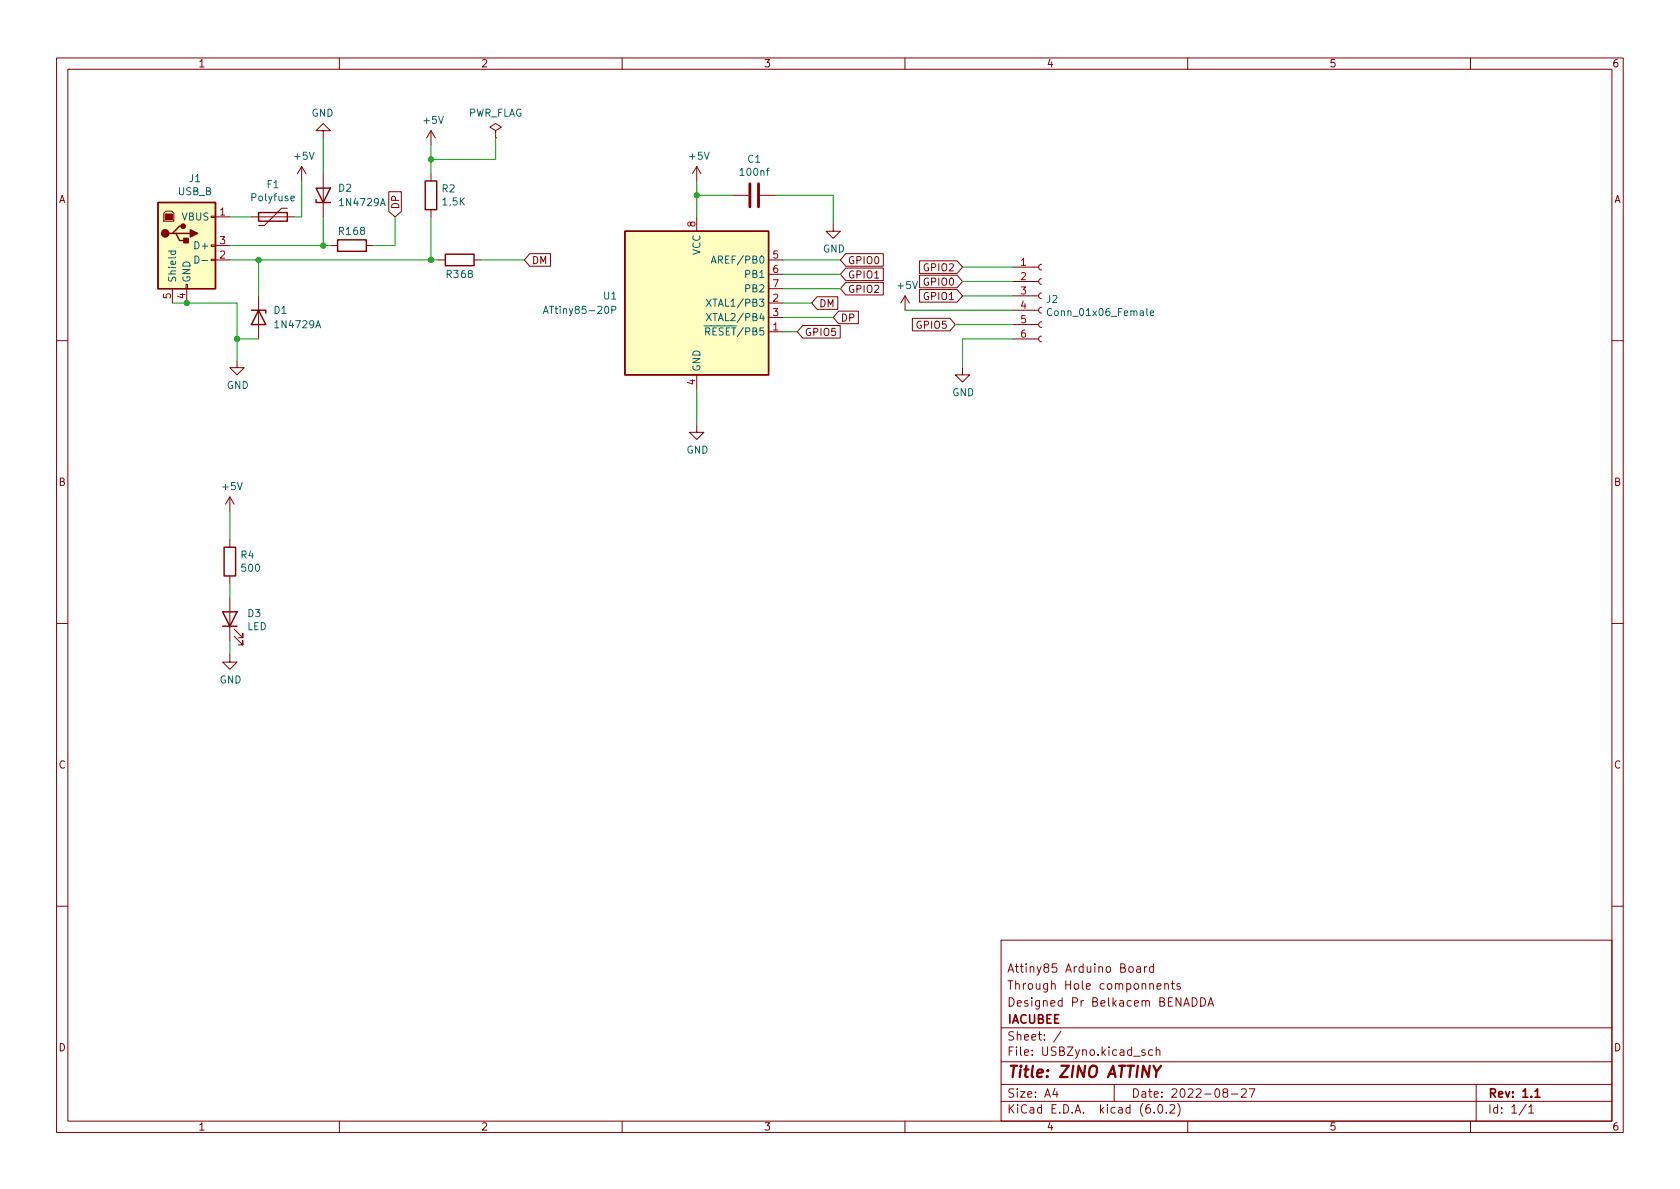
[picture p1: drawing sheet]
<svg xmlns="http://www.w3.org/2000/svg" width="297mm" height="210mm" viewBox="0 0 297 210" stroke-linecap="round" stroke-linejoin="round" font-family="sans-serif">
<g fill="none" stroke="#840000" stroke-width=".18">
<path d="M10 10.2h277v190.1h-277zM12 12.2h273v186.1h-273zM60 10.2v2M110 10.2v2M160 10.2v2M210 10.2v2M260 10.2v2M29.3 37.3h1.1l.3 .4v1.4h-1.7v-1.4zM37.3 38.2h.8v.3h-.8zM38.1 38.3h2.5M44.4 38.3h7.7M50.8 36.8h-1l-3.1 3.1h-1"/>
<path d="M53.3 29.5l-.7 1.2M53.3 29.5v2.5M53.3 29.5l.8 1.2M57.1 23.1h1.3l-1.3-1.3-1.2 1.3h1.2v1.3M57.1 30.7v7.6M68.7 33.9h2.3v3.5l-1.2 .9-1.1-.9zM76.2 23.1v2.5M76.2 30.7v1.3M76.2 37.1v1.2M76.2 23.1l-.8 1.3M76.2 23.1l.8 1.3M87.6 23.1l1-.6-1-.7-1 .7 1 .6v1.3"/>
<path d="M87.6 24.4h.1M123.2 29.5l-.8 1.2M123.2 29.5v2.5M123.2 38.3v2.6M123.2 29.5l.8 1.2M129.5 34.5h2.8M134.4 34.5h2.8M147.3 39.6v1.3h1.3l-1.3 1.3-1.3-1.3h1.3M30.5 51v2.6M32.9 50.3h.2v.7h-.2zM33 51v2.6M37.3 45.8h.8v.3h-.8z"/>
<path d="M37.3 43.3h.8v.3h-.8zM38.1 46h2.5M38.1 43.4h2.5M45.7 52.3v7.6M58.4 43.4h1.3M64.8 43.4h1.2M77.5 46h1.2M83.8 46h1.3M93.7 44.9h3.6v2.2h-3.6l-1-1.1zM135.9 46h2.5M135.9 58.7h2.5M135.9 53.6h2.5"/>
<path d="M135.9 56.1h2.5M135.9 48.5h2.5M135.9 51h2.5M141.9 57.6h6.7v2.2h-6.7l-.9-1.1zM144.5 52.5h3.6v2.2h-3.6l-1-1.1zM148.3 55h3.5v2.2h-3.5l-1-1.1zM149.5 49.9h6.7v2.3h-6.7l-.9-1.2zM149.5 47.4h6.7v2.2h-6.7l-.9-1.1zM149.5 44.9h6.7v2.2h-6.7l-.9-1.1zM160 52.3v2.6M160 52.3l-.7 1.3M160 52.3l.8 1.3"/>
<path d="M161.3 56.3h6.7l.9 1.1-.9 1.1h-6.7zM162.6 48.7h6.6l1 1.1-1 1.1h-6.6zM162.6 46.1h6.6l1 1.1-1 1.1h-6.6zM162.6 51.2h6.6l1 1.1-1 1.1h-6.6zM179.1 59.9h4.5M179.1 57.4h4.5M179.1 54.9h4.5M179.1 52.3h4.5M179.1 49.8h4.5M179.1 47.2h4.5M184.1 59.4l-.3 .2-.2 .3 .2 .4 .3 .1M184.1 56.9l-.3 .1-.2 .4 .2 .4 .3 .1"/>
<path d="M184.1 54.4l-.3 .1-.2 .4 .2 .3 .3 .2M184.1 51.8l-.3 .2-.2 .3 .2 .4 .3 .1M184.1 49.3l-.3 .1-.2 .4 .2 .3 .3 .2M184.1 46.7l-.3 .2-.2 .3 .2 .4 .3 .1M10 60.2h2M41.9 63.7v1.3h1.3l-1.3 1.3-1.3-1.3h1.3M123.2 75.2v1.2h1.3l-1.3 1.3-1.3-1.3h1.3M123.2 66.3v2.5M170.2 65v1.3h1.2l-1.2 1.3-1.3-1.3h1.3M285 60.2h2M40.6 87.9l-.7 1.2M40.6 87.9v2.5"/>
<path d="M40.6 95.5v1.3M40.6 87.9l.8 1.2M10 110.2h2M40.6 115.8v1.3h1.3l-1.3 1.3-1.2-1.3h1.2M40.6 101.8v1.3M40.6 105.7v7.6M41.4 112.5l1.5 1.5v-.7v.7h-.7M41.4 111.2l1.5 1.6v-.8v.8h-.7M285 110.2h2M10 160.2h2M177 166.3h108v32h-108zM199.7 171l.4-.1 .3 .3v.4l-.3 .3h-.4l-.1-.3v-.4z"/>
<path d="M201 171h.6v.9M201.6 171.3l-.5 .1a.29 .29 0 0 0-.2 .2 .29 .29 0 0 0 .2 .3h.5M202.4 170.9v1M202.8 170.9l-.3 .1-.1 .2M203.9 171l-.4-.1-.3 .3v.4l.2 .3h.5M203.9 170.4v1.5M204.6 174.4l.7-.1-.1-.3-.4-.1-.2 .2v.8h.6M205.9 174.1l.2-.2 .4 .1 .1 .9M205.9 173.9v1M207.1 173.9h.5M207.3 173.4v1.3l.3 .2M208.6 174l-.3-.1-.2 .2v.3l.5 .1v.4h-.5"/>
<path d="M210.8 176.4a.76 .76 0 0 1 .9 .8 .76 .76 0 0 1-.9 .7zM212.3 176.4a.76 .76 0 0 1 .9 .8 .76 .76 0 0 1-.9 .7zM213.6 177.9l.5-1.5 .5 1.5M213.7 177.5h.7M285 160.2h2M60 198.3v2M110 198.3v2M160 198.3v2M177 194.8h108M177 191.8h108M177 187.8h108M177 181.8h108"/>
<path d="M186.5 192.5l-.4 1h1M186.9 193v1M187.6 182.4l-1.3 1.9M197 191.8v3M202.4 185.7l-.3-.1-.2 .2v.3l.5 .1v.4h-.5M203.8 185.7l-.4-.1-.3 .3v.4l.1 .3h.6M204.1 196.7v.1M204.4 185.8l.2-.2 .4 .1 .1 .9M204.4 185.1v1.5M204.9 195.4l.2-.1a.81 .81 0 0 1 .6 .7 .81 .81 0 0 1-.3 .8h-.2a.81 .81 0 0 1-.6-.6 .81 .81 0 0 1 .3-.8zM206.2 196.7v.1M206.9 195.5l.5-.2 .2 .2 .1 .3-.9 1h.9"/>
<path d="M208.2 195.1a1.72 1.72 0 0 1 0 2.3M210 198.3v2M216.5 193.2l-.3-.3 .1-.2 .2-.2 .4 .1 .2 .2-.1 .2-.6 .2-.2 .3 .1 .4 .2 .1h.4l.2-.3-.1-.4-.2-.1M217.7 193.5h1.2M219.5 192.7l.6-.2 .2 .2 .1 .3-1 1h1M220.9 192.5h1l-.7 1.5M260 198.3v2M261 191.8v6.5M269.9 195.3l-1.3 1.9M270.3 195.8l.4-.5v1.5M270.3 196.8h.9"/>
</g>
<path d="M271.4 193l.4-.5v1.5M271.4 194h.9" fill="none" stroke="#840000" stroke-width=".3"/>
<path d="M204 188.5l.5 1 .8-1M204.5 189.5l-.1 1" fill="none" stroke="#840000" stroke-width=".4"/>
<g fill="none" stroke="#006464" stroke-width=".18">
<path d="M51.4 35.1l.6-.1v-.3h-.4l-.2 .2 .1 .6h.5M29.8 44.4h1.3M30.3 44.4l-.1 .4 .2 .2 .6-.1v-.5M34.5 45.3a.64 .64 0 0 1 .7 .6 .64 .64 0 0 1-.7 .6zM35.7 46.1h1M96.1 55.4l.4-1.2 .4 1.2M96.2 55.1h.6M108.2 54.8h.6l.1-.2-.1-.3-.6-.1v1.2M124.9 52.9l.9 1.3M124.9 55.4l.9 1.3M125.8 46.5l.4-1.2 .4 1.2M125.8 52.9l-.9 1.3"/>
<path d="M125.8 55.4l-.9 1.3M125.9 46.2h.6M186 54.7a.6 .6 0 0 0-.9 .4 .6 .6 0 0 0 .6 .7l.3-.1M203.4 55.4l.6-.1-.1-.3h-.3l-.2 .1v.7h.5"/>
</g>
<g fill="none" stroke="#840000" stroke-width=".25">
<path d="M27.9 35.8h10.2v15.2h-10.2zM32.4 40h-.7l-1.2 1.3h-.7M45.7 37.6h5.1v1.5h-5.1zM55.9 35.3v.5h2.5M55.9 33.3h2.5l-1.3 2.5zM75.2 32h2v5.1h-2zM30.5 41.3h.6l.6 1.2h1.3M31.1 41.3h2.6M44.4 54.9h2.6v.5M45.7 54.9l1.3 2.5h-2.6zM59.7 42.4h5.1v2h-5.1zM78.7 45h5.1v2h-5.1z"/>
<path d="M110.5 40.9h25.4v25.4h-25.4zM39.6 96.8h2.1v5h-2.1zM39.4 108.2h2.5l-1.3 2.5zM39.4 110.7h2.5"/>
</g>
<g fill="#ffffc2" stroke="#ffffc2" stroke-width=".18">
<path d="M27.9 35.8h10.2v15.2h-10.2z"/>
<path d="M110.5 40.9h25.4v25.4h-25.4z"/>
</g>
<g fill="#840000" stroke="#840000" stroke-width=".25">
<path d="M33.7 40.6l1.2 .7-1.2 .6z"/>
<path d="M32.5 42.2h.8v.7h-.8z"/>
<circle cx="29.2" cy="41.3" r=".63"/>
<circle cx="32.4" cy="40" r=".38"/>
</g>
<path d="M29.2 37.8h1.3v1.1h-1.3z" fill="#840000" stroke="#840000" stroke-width=".18"/>
<path d="M132.6 32.5v4.1M134.1 32.5v4.1" fill="none" stroke="#840000" stroke-width=".51"/>
<g fill="none" stroke="#009600" stroke-width=".18">
<path d="M40.6 38.3h3.8M53.3 32v6.3h-1.2M57.1 24.4v6.3M57.1 38.3v5.1M69.8 38.3v5.1h-3.8M76.2 25.6v5.1M76.2 38.3v7.7M87.6 24.4v3.8h-11.4M123.2 32v6.3M123.2 34.5h6.3M137.2 34.5h10.1v5.1M30.5 53.6h11.4v10.1"/>
<path d="M40.6 46h36.9M40.6 43.4h17.8M41.9 59.9h3.8M45.7 46v6.3M85.1 46h7.6M138.4 46h10.2M138.4 51h10.2M138.4 56.1h8.9M138.4 58.7h2.6M138.4 53.6h5.1M138.4 48.5h10.2M160 54.9h19.1"/>
<path d="M168.9 57.4h10.2M170.2 47.2h8.9M170.2 52.3h8.9M170.2 49.8h8.9M179.1 59.9h-8.9v5.1M123.2 68.8v6.4M40.6 90.4v5.1M40.6 103.1v2.6M40.6 113.3v2.5"/>
</g>
<g fill="#009600" stroke="#009600" stroke-width=".18">
<circle cx="33" cy="53.6" r=".46"/>
<circle cx="41.9" cy="59.9" r=".46"/>
<circle cx="57.1" cy="43.4" r=".46"/>
<circle cx="45.7" cy="46" r=".46"/>
<circle cx="76.2" cy="46" r=".46"/>
<circle cx="123.2" cy="34.5" r=".46"/>
<circle cx="76.2" cy="28.2" r=".46"/>
</g>
<text font-size="2.8" fill="#840000" x="178" y="190.6">Title: ZINO ATTINY</text>
<g font-size="2.1" fill="#840000">
<text x="178" y="172">Attiny85 Arduino Board</text>
<text x="178" y="178">Designed Pr Belkacem BENADDA</text>
<text x="178" y="175">Through Hole componnents</text>
<text x="178" y="184">Sheet: /</text>
<text x="178" y="181">IACUBEE</text>
<text x="178" y="186.7">File: USBZyno.kicad_sch</text>
<text x="178" y="196.9">KiCad E.D.A. kicad (6.0.2)</text>
<text x="178" y="194.1">Size: A4</text>
<text x="200" y="194.1">Date: 2022-08-27</text>
<text x="263" y="194.1">Rev: 1.1</text>
<text x="263" y="196.9">Id: 1/1</text>
</g>
<g font-size="1.8" fill="#840000">
<text x="35" y="11.9">1</text>
<text x="85" y="11.9">2</text>
<text x="135" y="11.9">3</text>
<text x="185" y="11.9">4</text>
<text x="235" y="11.9">5</text>
<text x="285" y="11.9">6</text>
<text x="10.3" y="35.9">A</text>
<text x="285.3" y="35.9">A</text>
<text x="70.6" y="37.1" transform="rotate(-90 70.6 37.1)">DP</text>
<text x="94" y="46.7">DM</text>
<text x="149.9" y="46.7">GPIO0</text>
<text x="163.5" y="48">GPIO2</text>
<text x="149.9" y="51.8">GPIO2</text>
<text x="149.9" y="49.2">GPIO1</text>
<text x="163.5" y="50.5">GPIO0</text>
<text x="163.5" y="53">GPIO1</text>
<text x="142.2" y="59.4">GPIO5</text>
<text x="144.8" y="54.3">DM</text>
<text x="148.6" y="56.9">DP</text>
<text x="162.2" y="58.1">GPIO5</text>
<text x="10.3" y="85.9">B</text>
<text x="285.3" y="85.9">B</text>
<text x="10.3" y="135.9">C</text>
<text x="285.3" y="135.9">C</text>
<text x="10.3" y="185.9">D</text>
<text x="285.3" y="185.9">D</text>
<text x="35" y="199.9">1</text>
<text x="85" y="199.9">2</text>
<text x="135" y="199.9">3</text>
<text x="185" y="199.9">4</text>
<text x="235" y="199.9">5</text>
<text x="285" y="199.9">6</text>
</g>
<g font-size="1.8" fill="#006464">
<text x="55.1" y="20.6">GND</text>
<text x="75" y="21.9">+5V</text>
<text x="82.7" y="20.6">PWR_FLAG</text>
<text x="52.1" y="28.2">+5V</text>
<text x="122" y="28.2">+5V</text>
<text x="132.2" y="28.8">C1</text>
<text x="31.5" y="34.5">USB_B</text>
<text x="33.5" y="32.2">J1</text>
<text x="44.6" y="35.6">Polyfuse</text>
<text x="47.2" y="33.3">F1</text>
<text x="59.9" y="33.9">D2</text>
<text x="78.2" y="34">R2</text>
<text x="131" y="31.1">100nf</text>
<text x="32.2" y="39">VBUS</text>
<text x="59.8" y="41.5">R1</text>
<text x="60.3" y="36.4">1N4729A</text>
<text x="62.5" y="41.5">68</text>
<text x="78.3" y="36.3">1,5K</text>
<text x="34.8" y="44.1">D+</text>
<text x="123.8" y="45.1" transform="rotate(-90 123.8 45.1)">VCC</text>
<text x="126.6" y="46.6">AREF/PB0</text>
<text x="145.5" y="44.6">GND</text>
<text x="31.1" y="50" transform="rotate(-90 31.1 50)">Shield</text>
<text x="33.7" y="50" transform="rotate(-90 33.7 50)">GND</text>
<text x="78.9" y="49.1">R3</text>
<text x="81.6" y="49.1">68</text>
<text x="106.7" y="53">U1</text>
<text x="131.9" y="49.1">PB1</text>
<text x="131.9" y="51.7">PB2</text>
<text x="158.8" y="51.1">+5V</text>
<text x="185" y="53.6">J2</text>
<text x="48.4" y="55.5">D1</text>
<text x="48.8" y="58">1N4729A</text>
<text x="96.9" y="55.5">ATtiny85-20P</text>
<text x="124.2" y="59.3">~{RESET}/PB5</text>
<text x="125.8" y="54.2">XTAL1/PB3</text>
<text x="125.8" y="56.8">XTAL2/PB4</text>
<text x="185.8" y="55.9">Conn_01x06_Female</text>
<text x="123.8" y="65.8" transform="rotate(-90 123.8 65.8)">GND</text>
<text x="40.1" y="68.8">GND</text>
<text x="168.3" y="70">GND</text>
<text x="121.4" y="80.2">GND</text>
<text x="39.4" y="86.7">+5V</text>
<text x="42.6" y="98.8">R4</text>
<text x="42.8" y="101.1">500</text>
<text x="43.7" y="111.4">LED</text>
<text x="43.8" y="109.1">D3</text>
<text x="38.8" y="120.8">GND</text>
</g>
<g font-size="1.8" fill="#a90000">
<text x="38.9" y="38.1">1</text>
<text x="122.9" y="40.1" transform="rotate(-90 122.9 40.1)">8</text>
<text x="38.9" y="45.7">2</text>
<text x="38.9" y="43.2">3</text>
<text x="136.7" y="45.7">5</text>
<text x="180.5" y="47">1</text>
<text x="30.2" y="52.8" transform="rotate(-90 30.2 52.8)">5</text>
<text x="32.8" y="52.8" transform="rotate(-90 32.8 52.8)">4</text>
<text x="136.7" y="53.3">2</text>
<text x="136.7" y="48.3">6</text>
<text x="136.7" y="50.8">7</text>
<text x="180.5" y="49.5">2</text>
<text x="180.5" y="52.1">3</text>
<text x="136.7" y="58.4">1</text>
<text x="136.7" y="55.9">3</text>
<text x="180.5" y="54.6">4</text>
<text x="180.5" y="57.1">5</text>
<text x="180.5" y="59.7">6</text>
<text x="122.9" y="68.1" transform="rotate(-90 122.9 68.1)">4</text>
</g>
</svg>
